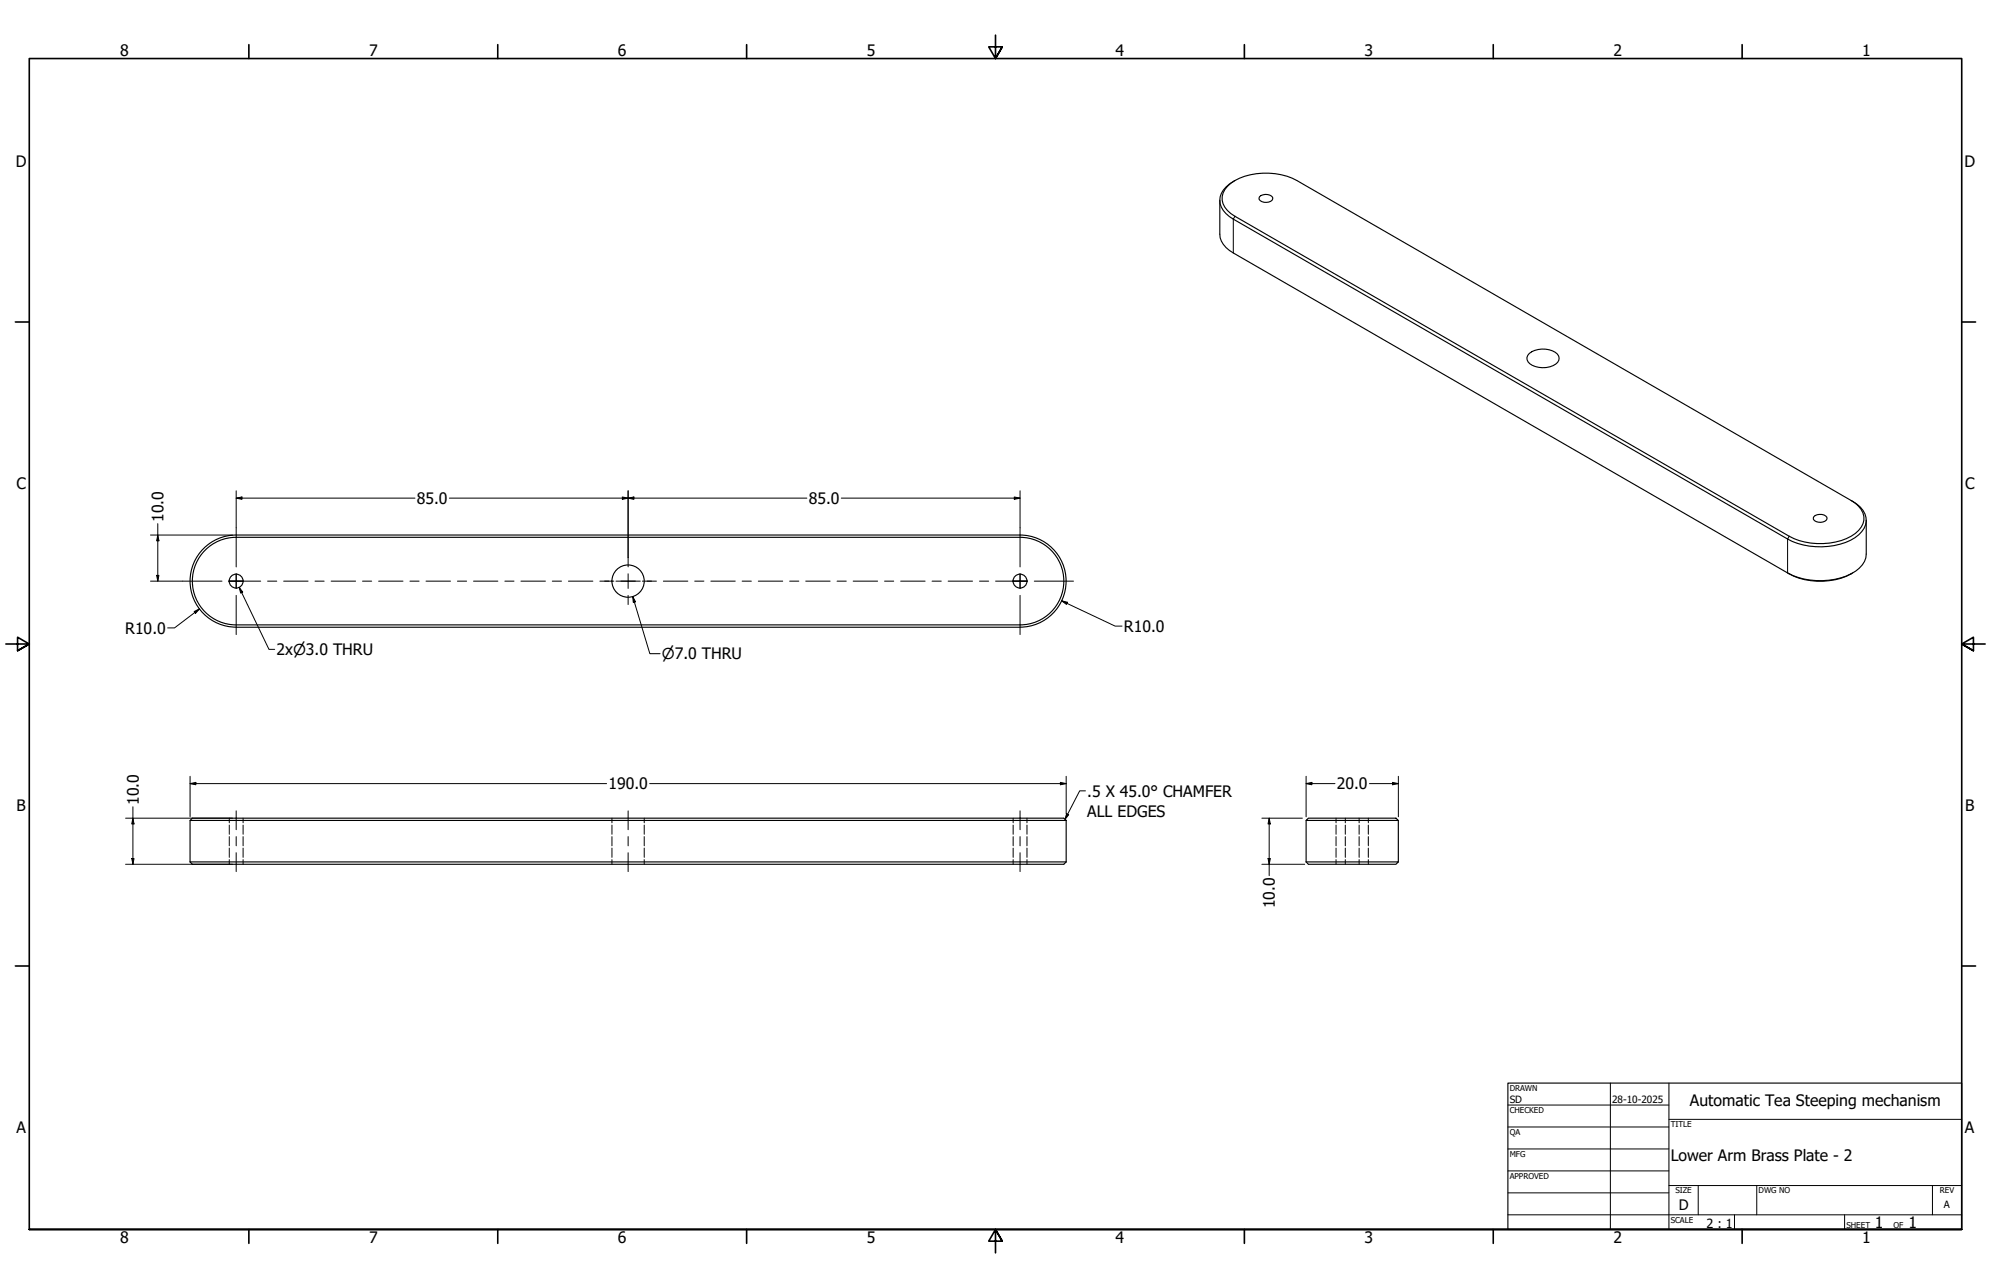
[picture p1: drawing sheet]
<svg xmlns="http://www.w3.org/2000/svg" width="864mm" height="559mm" viewBox="0 0 864 559" stroke-linecap="round" stroke-linejoin="round" font-family="sans-serif">
<!-- layer: Visible (ANSI) -->
<g fill="none" stroke="#000" stroke-width=".49">
<path d="M535.7 78.3a9.8 9.8 0 0 0-6.5 10.1 10.8 10.8 0 0 0 5.8 6.7l240.4 138.8a30.9 30.9 0 0 0 29.2-.6 8.5 8.5 0 0 0 4.3-10.3 12.1 12.1 0 0 0-6-5.9M529.1 86.9v14.7a10 10 0 0 0 5.9 8.1l240.4 138.9a29.3 29.3 0 0 0 28.2 0M532.4 80.8a25 25 0 0 1 20.7-5.4 25 25 0 0 1 9.4 2.9l240.4 138.8a8.6 8.6 0 0 1 5.2 10.1 14.2 14.2 0 0 1-9.5 7.3 30.4 30.4 0 0 1-22.5-1.8l-240.4-138.9a8.6 8.6 0 0 1-5.2-10.1zM546.3 85.3a4.1 4.1 0 0 1 5.7 .3 1.67 1.67 0 0 1-1.7 2.1 3.1 3.1 0 0 1-4.2-1.8zM663.3 153.4a10.1 10.1 0 0 1 12.2 .2 3.1 3.1 0 0 1-1.9 5 9.8 9.8 0 0 1-10.8-1.6 2.6 2.6 0 0 1 .5-3.6zM89 238.7a18.9 18.9 0 0 1 13.4-5.6h340a19 19 0 0 1 19 19 19 19 0 0 1-19 19h-340a19 19 0 0 1-17.5-11.7 19 19 0 0 1 4.1-20.7zM786.8 224.2a4.1 4.1 0 0 1 5.6 .2 2.57 2.57 0 0 1-3.7 2.2 1.81 1.81 0 0 1-1.9-2.4zM809.5 225.7v14.7a10.2 10.2 0 0 1-6.5 8.5 31.5 31.5 0 0 1-27.6-.3M102.4 272.1a20 20 0 0 1-20-20 20 20 0 0 1 20-20h340.1a20 20 0 0 1 19.9 20 20 20 0 0 1-20 20M102.4 272.1h340.1M82.4 356h380.1M462.5 356l-1.1-1h-378l-1 1v17.9"/>
<path d="M462.5 356v17.9M566.5 356v17.9M567.5 355h38l1 1h-40zM606.5 356v17.9M82.4 373.9h380.1M82.4 373.9l1 1.1h378l1.1-1.1M566.5 373.9h40l-1 1.1h-38z"/>
<circle cx="102.4" cy="252.1" r="3"/>
<circle cx="272.4" cy="252.1" r="7"/>
<circle cx="442.4" cy="252.1" r="3"/>
</g>
<!-- layer: Hidden (ANSI) -->
<g fill="none" stroke="#000" stroke-width=".43">
<path d="M99.4 355v2M99.4 358v3.9M105.4 355v2M105.4 358v3.9M265.4 355v2M265.4 358v3.9M279.4 355v2M279.4 358v3.9M439.5 355v2M439.5 358v3.9M445.5 355v2M445.5 358v3.9"/>
<path d="M579.5 355v2M579.5 358v3.9M583.5 355v2M583.5 358v3.9M589.5 355v2M589.5 358v3.9M593.5 355v2M593.5 358v3.9M99.4 363v4M99.4 367.9v4.1M99.4 373v2M105.4 363v4"/>
<path d="M105.4 367.9v4.1M105.4 373v2M265.4 363v4M265.4 367.9v4.1M265.4 373v2M279.4 363v4M279.4 367.9v4.1M279.4 373v2M439.5 363v4M439.5 367.9v4.1M439.5 373v2M445.5 363v4"/>
<path d="M445.5 367.9v4.1M445.5 373v2M579.5 363v4M579.5 367.9v4.1M579.5 373v2M583.5 363v4M583.5 367.9v4.1M583.5 373v2M589.5 363v4M589.5 367.9v4.1M589.5 373v2M593.5 363v4"/>
<path d="M593.5 367.9v4.1M593.5 373v2"/>
</g>
<!-- layer: Visible Narrow (ANSI) -->
<path d="M535.7 93.8l-.7 1.3v14.6M776.1 232.7l-.7 1.2v14.7" fill="none" stroke="#000" stroke-width=".43"/>
<!-- layer: Border (ANSI) -->
<g fill="none" stroke="#000" stroke-width=".71">
<path d="M107.9 19.4v6M215.9 19.4v6M323.8 19.4v6M431.8 15.2v10.2l-2.9-5.1h5.8l-2.9 5.1 2.9-5.1M539.8 19.4v6M647.7 19.4v6M755.6 19.4v6M6.7 139.7h6M850.9 139.7h6M2.5 279.4h10.2l-5.1-2.9v5.8l5.1-2.9-5.1 2.9M861.1 279.4h-10.2l5.1-2.9v5.8l-5.1-2.9 5.1 2.9M6.7 419.1h6"/>
<path d="M850.9 419.1h6M12.7 533.4v-508h838.2v508h-838.2h838.2M107.9 533.4v6M215.9 533.4v6M323.8 533.4v6M434.7 538.5l-2.9-5.1 2.9 5.1h-5.8l2.9-5.1v10.2M539.8 533.4v6M647.7 533.4v6M755.6 533.4v6"/>
</g>
<!-- layer: Title (ANSI) -->
<g fill="none" stroke="#000" stroke-width=".43">
<path d="M654 479.4h69.9M698.5 469.9v63.5M723.9 469.9v63.5M654 488.9h69.9M654 498.5h69.9M723.9 485.6h127M654 508h69.9M654 517.5h69.9M723.9 514.3h127M736.6 514.3v12.7M762 514.3v12.7M838.2 514.3v12.7"/>
<path d="M654 527h196.9M752.3 527v6.4M800.1 527v6.4"/>
</g>
<path d="M654 469.9h196.9v63.5h-196.9z" fill="none" stroke="#000" stroke-width=".49"/>
<!-- layer: Centerline (ANSI) -->
<g fill="none" stroke="#000" stroke-width=".43">
<path d="M99.3 252.1h13.8M116.1 252.1h4M123 252.1h10.6M136.6 252.1h4M143.6 252.1h10.6M157.2 252.1h4M164.2 252.1h10.6M177.8 252.1h4M184.8 252.1h10.6M198.4 252.1h4M205.4 252.1h10.6M219 252.1h4"/>
<path d="M226 252.1h10.6M239.6 252.1h4M246.6 252.1h10.6M260.2 252.1h4M267.2 252.1h10.5M280.7 252.1h4M287.7 252.1h10.6M301.3 252.1h4M308.3 252.1h10.6M321.9 252.1h4M328.9 252.1h10.6M342.5 252.1h4"/>
<path d="M349.5 252.1h10.6M363.1 252.1h4M370.1 252.1h10.6M383.7 252.1h4M390.7 252.1h10.6M404.3 252.1h4M411.3 252.1h10.6M424.9 252.1h3.9M431.8 252.1h13.8M102.4 351.8v8.2M272.5 351.8v8.2M442.5 351.8v8.2"/>
<path d="M102.4 363v4M102.4 370v8.1M272.5 363v4M272.5 370v8.1M442.5 363v4M442.5 370v8.1"/>
</g>
<!-- layer: Center Mark (ANSI) -->
<g fill="none" stroke="#000" stroke-width=".43">
<path d="M102.4 229v17M442.5 229v17M79.3 252.1h17M99.3 252.1h6.3M102.4 249v6.3zM102.4 258.3v17M262.3 252.1h4M269.3 252.1h6.3M272.5 241.9v4.1M272.5 249v6.3M272.5 258.3v4M278.6 252.1h4"/>
<path d="M439.3 252.1h6.3h-3.1v3.2v-6.3v3.1zM442.5 258.3v17M448.6 252.1h17"/>
</g>
<!-- layer: Dimension (ANSI) -->
<g fill="none" stroke="#000" stroke-width=".43">
<path d="M102.4 216.1l2.6-.5v1zM102.4 216.1h77.6M102.4 212.9v16.1M194.9 216.1h155.1M269.9 215.6l2.6 .5-2.6 .5zM272.5 216.1l2.5-.5v1zM272.5 212.9v29M364.9 216.1h77.6M439.9 215.6l2.6 .5-2.6 .5zM442.5 212.9v16.1M65.3 232.1h35.6M68.4 232.1l.5 2.5h-1z"/>
<path d="M68.4 227.2v24.9M65.3 252.1h14M67.9 249.6h1l-.5 2.5zM84.2 265.3l2.3-1.1-1.7 1.9zM86.5 264.2l-10.8 8.2h-3M460.5 260.7l2.5 .6-.4 .9zM460.5 260.7l23.2 10.9h3M82.4 340l2.5-.6v1.1zM82.4 340h180.7M82.4 336.8v17.6M281.8 340h180.7M460 339.4l2.5 .6-2.5 .5z"/>
<path d="M462.5 336.8v16.2M566.5 340l2.5-.6v1.1zM566.5 340h12.5M566.5 336.8v17.6M594 340h12.5M604 339.4l2.5 .6-2.5 .5zM606.5 336.8v17.6M54.5 355h46.4M57.6 355l.5 2.5h-1zM57.6 350v25M547.3 355h17.6M550.5 355l.5 2.5h-1z"/>
<path d="M550.5 355v24.9M54.5 375h46.4M57.1 372.5h1l-.5 2.5zM547.3 375h18.6M550 372.5h1l-.5 2.5z"/>
</g>
<g fill="#000">
<path d="M102.4 216.1l2.6-.5v1z" fill-rule="evenodd"/>
<path d="M269.9 215.6l2.6 .5-2.6 .5z" fill-rule="evenodd"/>
<path d="M272.5 216.1l2.5-.5v1z" fill-rule="evenodd"/>
<path d="M439.9 215.6l2.6 .5-2.6 .5z" fill-rule="evenodd"/>
<path d="M68.4 232.1l.5 2.5h-1z" fill-rule="evenodd"/>
<path d="M67.9 249.6h1l-.5 2.5z" fill-rule="evenodd"/>
<path d="M84.2 265.3l2.3-1.1-1.7 1.9z" fill-rule="evenodd"/>
<path d="M460.5 260.7l2.5 .6-.4 .9z" fill-rule="evenodd"/>
<path d="M82.4 340l2.5-.6v1.1z" fill-rule="evenodd"/>
<path d="M566.5 340l2.5-.6v1.1z" fill-rule="evenodd"/>
<path d="M57.6 355l.5 2.5h-1z" fill-rule="evenodd"/>
<path d="M460 339.4l2.5 .6-2.5 .5z" fill-rule="evenodd"/>
<path d="M550.5 355l.5 2.5h-1z" fill-rule="evenodd"/>
<path d="M604 339.4l2.5 .6-2.5 .5z" fill-rule="evenodd"/>
<path d="M57.1 372.5h1l-.5 2.5z" fill-rule="evenodd"/>
<path d="M550 372.5h1l-.5 2.5z" fill-rule="evenodd"/>
</g>
<!-- layer: Symbol (ANSI) -->
<path d="M103.8 254.8l1.5 2.1-.9 .4zM103.8 254.8l12.9 26.9h2.4M274.5 258.8l1.2 2.3-1 .3zM274.5 258.8l7.4 24.8h4.4M462.6 353l.9 .5-1.5 2zM470.8 343.1h-2.5l-6.3 12.4" fill="none" stroke="#000" stroke-width=".43"/>
<g fill="#000">
<path d="M103.8 254.8l1.5 2.1-.9 .4z" fill-rule="evenodd"/>
<path d="M274.5 258.8l1.2 2.3-1 .3z" fill-rule="evenodd"/>
<path d="M462.6 353l.9 .5-1.5 2z" fill-rule="evenodd"/>
</g>
<g font-size="6.8">
<text x="52.1" y="24.4">8</text>
<text x="160.1" y="24.4">7</text>
<text x="268" y="24.4">6</text>
<text x="376" y="24.4">5</text>
<text x="483.9" y="24.4">4</text>
<text x="591.9" y="24.4">3</text>
<text x="699.8" y="24.4">2</text>
<text x="807.8" y="24.4">1</text>
<text x="6.8" y="72.4">D</text>
<text x="852.1" y="72.4">D</text>
<text x="7.1" y="212.1">C</text>
<text x="852.3" y="212.1">C</text>
<text x="180.8" y="218.6">85.0</text>
<text x="350.8" y="218.6">85.0</text>
<text x="70.9" y="226.4" transform="rotate(-90 70.9 226.4)">10.0</text>
<text x="54.3" y="274.9">R10.0</text>
<text x="487.5" y="274.1">R10.0</text>
<text x="119.9" y="284.2">2x⌀3.0 THRU</text>
<text x="263.9" y="342.4">190.0</text>
<text x="471.6" y="345.6">.5 X 45.0° CHAMFER</text>
<text x="579.9" y="342.5">20.0</text>
<text x="7.2" y="351.8">B</text>
<text x="60.1" y="349.2" transform="rotate(-90 60.1 349.2)">10.0</text>
<text x="852.4" y="351.8">B</text>
<text x="471.6" y="354.3">ALL EDGES</text>
<text x="553" y="394" transform="rotate(-90 553 394)">10.0</text>
<text x="733" y="479.7">Automatic Tea Steeping mechanism</text>
<text x="7.1" y="491.5">A</text>
<text x="852.3" y="491.5">A</text>
<text x="724.7" y="503.6">Lower Arm Brass Plate - 2</text>
<text x="813.3" y="532.6">1</text>
<text x="827.8" y="532.6">1</text>
<text x="52.1" y="539.4">8</text>
<text x="160.1" y="539.4">7</text>
<text x="268" y="539.4">6</text>
<text x="376" y="539.4">5</text>
<text x="483.9" y="539.4">4</text>
<text x="591.9" y="539.4">3</text>
<text x="699.8" y="539.4">2</text>
<text x="807.8" y="539.4">1</text>
</g>
<text font-size="6.5" x="287.1" y="286.1">⌀7.0 THRU</text>
<text font-size="6.3" x="728.1" y="524.9">D</text>
<text font-size="5.5" x="740.2" y="532.6">2 : 1</text>
<g font-size="4.3">
<text x="654.8" y="478.6">SD</text>
<text x="699.3" y="478.6">28-10-2025</text>
<text x="843.2" y="524.2">A</text>
</g>
<g font-size="3.5">
<text x="654.8" y="473.2">DRAWN</text>
<text x="654.8" y="482.8">CHECKED</text>
<text x="724.7" y="488.9">TITLE</text>
<text x="654.8" y="492.3">QA</text>
<text x="654.8" y="501.8">MFG</text>
<text x="654.8" y="511.4">APPROVED</text>
<text x="726.7" y="517.7">SIZE</text>
<text x="762.8" y="517.7">DWG NO</text>
<text x="841.4" y="517.7">REV</text>
<text x="724.7" y="530.4">SCALE</text>
<text x="800.9" y="532.6">SHEET</text>
<text x="821.3" y="532.6">OF</text>
</g>
</svg>
